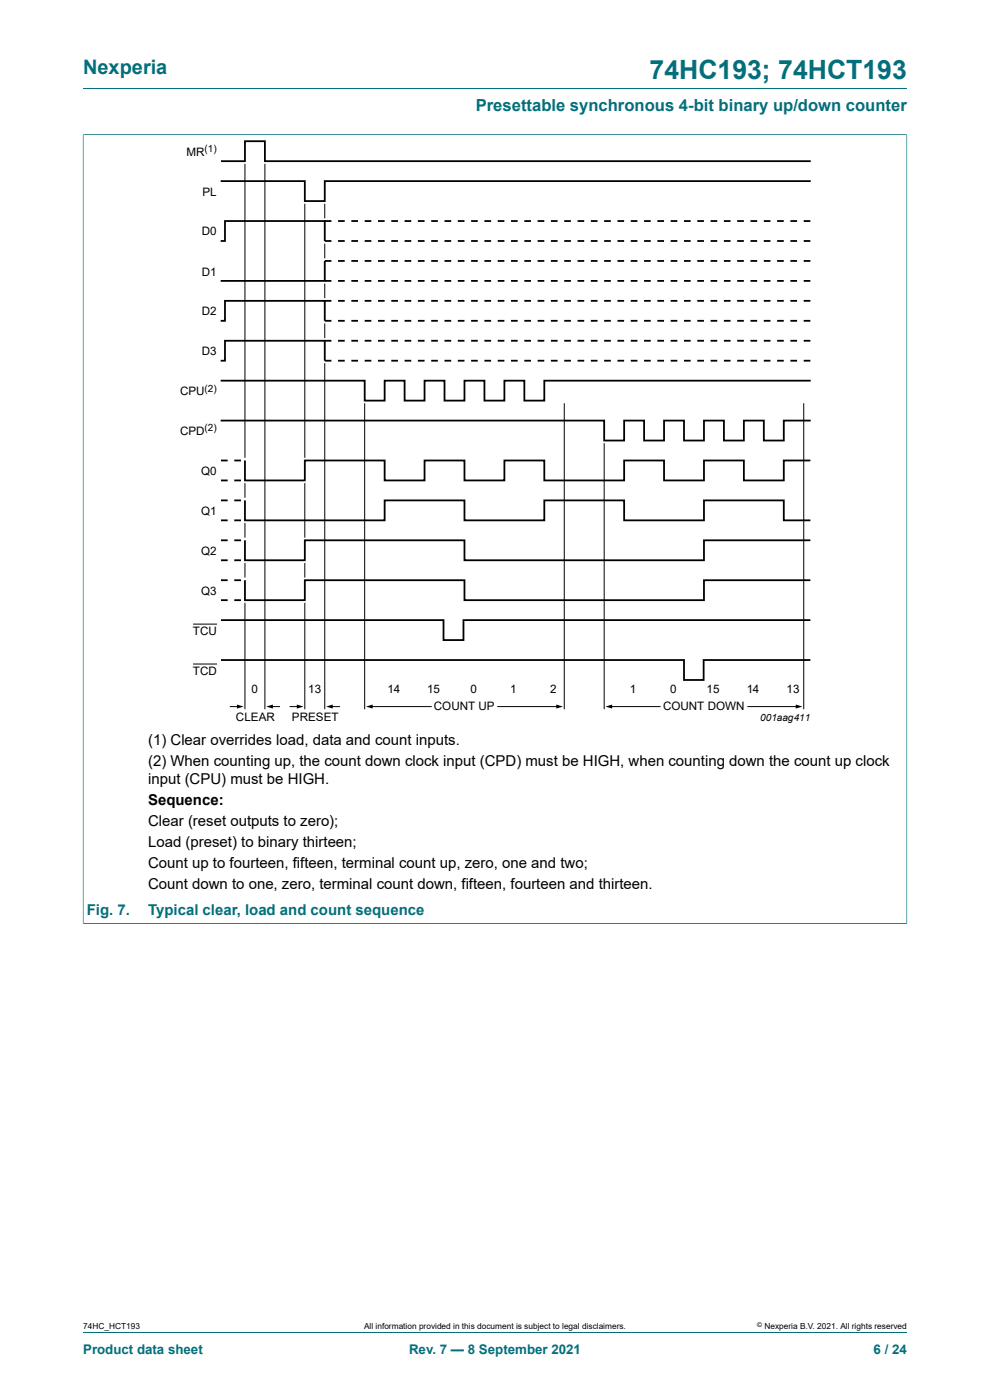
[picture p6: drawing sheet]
<svg xmlns="http://www.w3.org/2000/svg" width="210mm" height="297mm" viewBox="0 0 210 297" stroke-linecap="round" stroke-linejoin="round" font-family="sans-serif">
<path d="M17.6 18.8h174.8M17.6 28.6h174.8M17.6 28.5v167.5M192.4 28.5v167.5M17.6 195.9h174.8M17.6 282.6h174.8" fill="none" stroke="#036f7b" stroke-width=".21"/>
<g fill="none" stroke="#000" stroke-width=".21">
<path d="M52 34.8v62.3M56.2 34.8v115.7M64.7 43.2v53.9M68.9 43.2v3.1M68.9 51.7v3.1M68.9 60.2v3.1M68.9 68.6v3.1M68.9 77v73.5M77.4 85.6v64.9M119.7 85.6v64.9M128.2 94v56.5M170.5 85.6v64.9"/>
<path d="M52 102.5v3.1M52 111v3.1M52 119.4v3.1M64.7 102.5v11.6M64.7 119.4v3.1M41 132.4h5M52 127.9v22.6M64.7 127.9v22.6M41 140.9h5M48.9 149.9h1.6M57.6 149.9h1.7M61.6 149.9h1.6"/>
<path d="M70.3 149.9h1.7M78.8 149.9h12.7M105.6 149.9h12.7M129.6 149.9h10.4M158.6 149.9h10.5"/>
</g>
<path d="M50.3 149.5l1.4 .4-1.4 .4zM56.5 149.9l1.4-.4v.8zM63 149.5l1.4 .4-1.4 .4zM69.2 149.9l1.4-.4v.8zM77.6 149.9l1.5-.4v.8zM118 149.5l1.4 .4-1.4 .4zM128.4 149.9l1.5-.4v.8zM168.8 149.5l1.4 .4-1.4 .4z" fill="#000"/>
<g fill="none" stroke="#000" stroke-width=".38">
<path d="M46.8 38.4h17.9v4.3h4.2v-4.3h103.1M46.9 34.2h5.1v-4.2h4.2v4.2h115.8M46.8 51.1h.9v-4.2h21.2v4.2h1.4M68.9 46.9h1.4M68.9 59.6h1.4M70.3 55.4h-1.4v4.2h-22.1M71.7 51.1h1.4M71.7 46.9h1.4M71.7 59.6h1.4M71.7 55.4h1.4M74.5 51.1h1.4M74.5 46.9h1.4"/>
<path d="M74.5 59.6h1.4M74.5 55.4h1.4M77.4 51.1h1.4M77.4 46.9h1.4M77.4 59.6h1.4M77.4 55.4h1.4M80.2 51.1h1.4M80.2 46.9h1.4M80.2 59.6h1.4M80.2 55.4h1.4M83 51.1h1.4M83 46.9h1.4"/>
<path d="M83 59.6h1.4M83 55.4h1.4M85.8 51.1h1.4M85.8 46.9h1.4M85.8 59.6h1.4M85.8 55.4h1.4M88.6 51.1h1.5M88.6 46.9h1.5M88.6 59.6h1.5M88.6 55.4h1.5M91.5 51.1h1.4M91.5 46.9h1.4"/>
<path d="M91.5 59.6h1.4M91.5 55.4h1.4M94.3 51.1h1.4M94.3 46.9h1.4M94.3 59.6h1.4M94.3 55.4h1.4M97.1 51.1h1.4M97.1 46.9h1.4M97.1 59.6h1.4M97.1 55.4h1.4M99.9 51.1h1.4M99.9 46.9h1.4"/>
<path d="M99.9 59.6h1.4M99.9 55.4h1.4M102.8 51.1h1.4M102.8 46.9h1.4M102.8 59.6h1.4M102.8 55.4h1.4M105.6 51.1h1.4M105.6 46.9h1.4M105.6 59.6h1.4M105.6 55.4h1.4M108.4 51.1h1.4M108.4 46.9h1.4"/>
<path d="M108.4 59.6h1.4M108.4 55.4h1.4M111.2 51.1h1.4M111.2 46.9h1.4M111.2 59.6h1.4M111.2 55.4h1.4M114 51.1h1.5M114 46.9h1.5M114 59.6h1.5M114 55.4h1.5M116.9 51.1h1.4M116.9 46.9h1.4"/>
<path d="M116.9 59.6h1.4M116.9 55.4h1.4M119.7 51.1h1.4M119.7 46.9h1.4M119.7 59.6h1.4M119.7 55.4h1.4M122.5 51.1h1.4M122.5 46.9h1.4M122.5 59.6h1.4M122.5 55.4h1.4M125.3 51.1h1.4M125.3 46.9h1.4"/>
<path d="M125.3 59.6h1.4M125.3 55.4h1.4M128.2 51.1h1.4M128.2 46.9h1.4M128.2 59.6h1.4M128.2 55.4h1.4M131 51.1h1.4M131 46.9h1.4M131 59.6h1.4M131 55.4h1.4M133.8 51.1h1.4M133.8 46.9h1.4"/>
<path d="M133.8 59.6h1.4M133.8 55.4h1.4M136.6 51.1h1.4M136.6 46.9h1.4M136.6 59.6h1.4M136.6 55.4h1.4M139.4 51.1h1.5M139.4 46.9h1.5M139.4 59.6h1.5M139.4 55.4h1.5M142.3 51.1h1.4M142.3 46.9h1.4"/>
<path d="M142.3 59.6h1.4M142.3 55.4h1.4M145.1 51.1h1.4M145.1 46.9h1.4M145.1 59.6h1.4M145.1 55.4h1.4M147.9 51.1h1.4M147.9 46.9h1.4M147.9 59.6h1.4M147.9 55.4h1.4M150.7 51.1h1.4M150.7 46.9h1.4"/>
<path d="M150.7 59.6h1.4M150.7 55.4h1.4M153.6 51.1h1.4M153.6 46.9h1.4M153.6 59.6h1.4M153.6 55.4h1.4M156.4 51.1h1.4M156.4 46.9h1.4M156.4 59.6h1.4M156.4 55.4h1.4M159.2 51.1h1.4M159.2 46.9h1.4"/>
<path d="M159.2 59.6h1.4M159.2 55.4h1.4M162 51.1h1.4M162 46.9h1.4M162 59.6h1.4M162 55.4h1.4M164.8 51.1h1.5M164.8 46.9h1.5M164.8 59.6h1.5M164.8 55.4h1.5M167.7 51.1h1.4M167.7 46.9h1.4"/>
<path d="M167.7 59.6h1.4M167.7 55.4h1.4M170.5 51.1h1.4M170.5 46.9h1.4M170.5 59.6h1.4M170.5 55.4h1.4M46.8 68.1h.9v-4.3h21.2v4.3h1.4M46.8 76.5h.9v-4.2h21.2v4.2h1.4M68.9 63.8h1.4M68.9 72.3h1.4M71.7 68.1h1.4M71.7 63.8h1.4"/>
<path d="M71.7 76.5h1.4M71.7 72.3h1.4M74.5 68.1h1.4M74.5 63.8h1.4M74.5 76.5h1.4M74.5 72.3h1.4M77.4 68.1h1.4M77.4 63.8h1.4M77.4 76.5h1.4M77.4 72.3h1.4M80.2 68.1h1.4M80.2 63.8h1.4"/>
<path d="M80.2 76.5h1.4M80.2 72.3h1.4M83 68.1h1.4M83 63.8h1.4M83 76.5h1.4M83 72.3h1.4M85.8 68.1h1.4M85.8 63.8h1.4M85.8 76.5h1.4M85.8 72.3h1.4M88.6 68.1h1.5M88.6 63.8h1.5"/>
<path d="M88.6 76.5h1.5M88.6 72.3h1.5M91.5 68.1h1.4M91.5 63.8h1.4M91.5 76.5h1.4M91.5 72.3h1.4M94.3 68.1h1.4M94.3 63.8h1.4M94.3 76.5h1.4M94.3 72.3h1.4M97.1 68.1h1.4M97.1 63.8h1.4"/>
<path d="M97.1 76.5h1.4M97.1 72.3h1.4M99.9 68.1h1.4M99.9 63.8h1.4M99.9 76.5h1.4M99.9 72.3h1.4M102.8 68.1h1.4M102.8 63.8h1.4M102.8 76.5h1.4M102.8 72.3h1.4M105.6 68.1h1.4M105.6 63.8h1.4"/>
<path d="M105.6 76.5h1.4M105.6 72.3h1.4M108.4 68.1h1.4M108.4 63.8h1.4M108.4 76.5h1.4M108.4 72.3h1.4M111.2 68.1h1.4M111.2 63.8h1.4M111.2 76.5h1.4M111.2 72.3h1.4M114 68.1h1.5M114 63.8h1.5"/>
<path d="M114 76.5h1.5M114 72.3h1.5M116.9 68.1h1.4M116.9 63.8h1.4M116.9 76.5h1.4M116.9 72.3h1.4M119.7 68.1h1.4M119.7 63.8h1.4M119.7 76.5h1.4M119.7 72.3h1.4M122.5 68.1h1.4M122.5 63.8h1.4"/>
<path d="M122.5 76.5h1.4M122.5 72.3h1.4M125.3 68.1h1.4M125.3 63.8h1.4M125.3 76.5h1.4M125.3 72.3h1.4M128.2 68.1h1.4M128.2 63.8h1.4M128.2 76.5h1.4M128.2 72.3h1.4M131 68.1h1.4M131 63.8h1.4"/>
<path d="M131 76.5h1.4M131 72.3h1.4M133.8 68.1h1.4M133.8 63.8h1.4M133.8 76.5h1.4M133.8 72.3h1.4M136.6 68.1h1.4M136.6 63.8h1.4M136.6 76.5h1.4M136.6 72.3h1.4M139.4 68.1h1.5M139.4 63.8h1.5"/>
<path d="M139.4 76.5h1.5M139.4 72.3h1.5M142.3 68.1h1.4M142.3 63.8h1.4M142.3 76.5h1.4M142.3 72.3h1.4M145.1 68.1h1.4M145.1 63.8h1.4M145.1 76.5h1.4M145.1 72.3h1.4M147.9 68.1h1.4M147.9 63.8h1.4"/>
<path d="M147.9 76.5h1.4M147.9 72.3h1.4M150.7 68.1h1.4M150.7 63.8h1.4M150.7 76.5h1.4M150.7 72.3h1.4M153.6 68.1h1.4M153.6 63.8h1.4M153.6 76.5h1.4M153.6 72.3h1.4M156.4 68.1h1.4M156.4 63.8h1.4"/>
<path d="M156.4 76.5h1.4M156.4 72.3h1.4M159.2 68.1h1.4M159.2 63.8h1.4M159.2 76.5h1.4M159.2 72.3h1.4M162 68.1h1.4M162 63.8h1.4M162 76.5h1.4M162 72.3h1.4M164.8 68.1h1.5M164.8 63.8h1.5"/>
<path d="M164.8 76.5h1.5M164.8 72.3h1.5M167.7 68.1h1.4M167.7 63.8h1.4M167.7 76.5h1.4M167.7 72.3h1.4M170.5 68.1h1.4M170.5 63.8h1.4M170.5 76.5h1.4M170.5 72.3h1.4M46.8 80.8h30.6v4.2h4.2v-4.2h4.2v4.2h4.3v-4.2h4.2v4.2h4.2v-4.2h4.3v4.2h4.2v-4.2h4.2v4.2h4.3v-4.2h56.5M46.8 89.2h81.4v4.3h4.2v-4.3h4.2v4.3h4.3v-4.3h4.2v4.3h4.2v-4.3h4.3v4.3h4.2v-4.3h4.2v4.3h4.3v-4.3h5.7"/>
<path d="M46.9 97.7h1.4M49.7 97.7h1.4M52 97.7v4.2h12.7v-4.2h16.9v4.2h8.5v-4.2h8.4v4.2h8.5v-4.2h8.5v4.2h16.9v-4.2h8.5v4.2h8.4v-4.2h8.5v4.2h8.5v-4.2h5.6M46.9 106.2h1.4M46.9 114.6h1.4M46.9 101.9h1.4M46.9 110.4h1.4M46.9 118.9h1.4M49.7 106.2h1.4M49.7 114.6h1.4M49.7 101.9h1.4M49.7 110.4h1.4"/>
<path d="M49.7 118.9h1.4M52 106.2v4.2h29.6v-4.2h16.9v4.2h17v-4.2h16.9v4.2h16.9v-4.2h17v4.2h5.6M52 114.6v4.3h12.7v-4.3h33.8v4.3h50.8v-4.3h22.6M46.9 131.6h47.2v4.2h4.2v-4.2h73.6M46.9 123.1h1.4M46.9 127.3h1.4M49.7 123.1h1.4M49.7 127.3h1.4M52 123.1v4.2h12.7v-4.2h33.8v4.2h50.8v-4.2h22.6M46.9 140h98.2v4.3h4.2v-4.3h22.6"/>
</g>
<text font-size="5.6" fill="#036f7b" x="137.8" y="16.8">74HC193; 74HCT193</text>
<text font-size="4.2" fill="#036f7b" x="17.6" y="15.6">Nexperia</text>
<text font-size="3.5" fill="#036f7b" x="100.9" y="23.7">Presettable synchronous 4-bit binary up/down counter</text>
<g font-size="3.2">
<text x="31.4" y="158">(1) Clear overrides load, data and count inputs.</text>
<text x="31.4" y="162.5">(2) When counting up, the count down clock input (CPD) must be HIGH, when counting down the count up clock</text>
<text x="31.4" y="166.3">input (CPU) must be HIGH.</text>
<text x="31.4" y="170.7">Sequence:</text>
<text x="31.4" y="175.2">Clear (reset outputs to zero);</text>
<text x="31.4" y="179.6">Load (preset) to binary thirteen;</text>
<text x="31.4" y="184">Count up to fourteen, fifteen, terminal count up, zero, one and two;</text>
<text x="31.4" y="188.5">Count down to one, zero, terminal count down, fifteen, fourteen and thirteen.</text>
</g>
<g font-size="3.2" fill="#036f7b">
<text x="18.4" y="194.1">Fig. 7.</text>
<text x="31.4" y="194.1">Typical clear, load and count sequence</text>
</g>
<g font-size="2.8" fill="#036f7b">
<text x="17.6" y="287.2">Product data sheet</text>
<text x="86.8" y="287.2">Rev. 7 — 8 September 2021</text>
<text x="185.3" y="287.2">6 / 24</text>
</g>
<g font-size="2.5">
<text x="39.6" y="33.1">MR</text>
<text x="42.9" y="41.5">PL</text>
<text x="42.8" y="49.9">D0</text>
<text x="42.8" y="58.5">D1</text>
<text x="42.8" y="66.9">D2</text>
<text x="42.8" y="75.3">D3</text>
<text x="38.2" y="83.9">CPU</text>
<text x="38.2" y="92.3">CPD</text>
<text x="42.7" y="100.7">Q0</text>
<text x="42.7" y="109.3">Q1</text>
<text x="42.7" y="117.7">Q2</text>
<text x="42.7" y="126.1">Q3</text>
<text x="40.9" y="134.7">TCU</text>
<text x="40.9" y="143.1">TCD</text>
<text x="53.4" y="147">0</text>
<text x="65.4" y="147">13</text>
<text x="82.2" y="147">14</text>
<text x="90.6" y="147">15</text>
<text x="99.8" y="147">0</text>
<text x="108.2" y="147">1</text>
<text x="116.7" y="147">2</text>
<text x="133.6" y="147">1</text>
<text x="142.1" y="147">0</text>
<text x="149.9" y="147">15</text>
<text x="158.4" y="147">14</text>
<text x="166.8" y="147">13</text>
<text x="50.1" y="152.9">CLEAR</text>
<text x="61.9" y="152.9">PRESET</text>
<text x="92" y="150.7">COUNT UP</text>
<text x="140.7" y="150.7">COUNT DOWN</text>
</g>
<g font-size="2.1">
<text x="43.4" y="32.3">(1)</text>
<text x="43.4" y="83.1">(2)</text>
<text x="43.4" y="91.5">(2)</text>
<text x="161.2" y="152.9">001aag411</text>
</g>
<g font-size="1.8">
<text x="17.6" y="282">74HC_HCT193</text>
<text x="77.2" y="282">All information provided in this document is subject to legal disclaimers.</text>
<text x="162.2" y="282">Nexperia B.V. 2021. All rights reserved</text>
</g>
<text font-size="1.4" x="160.6" y="281.6">©</text>
</svg>
